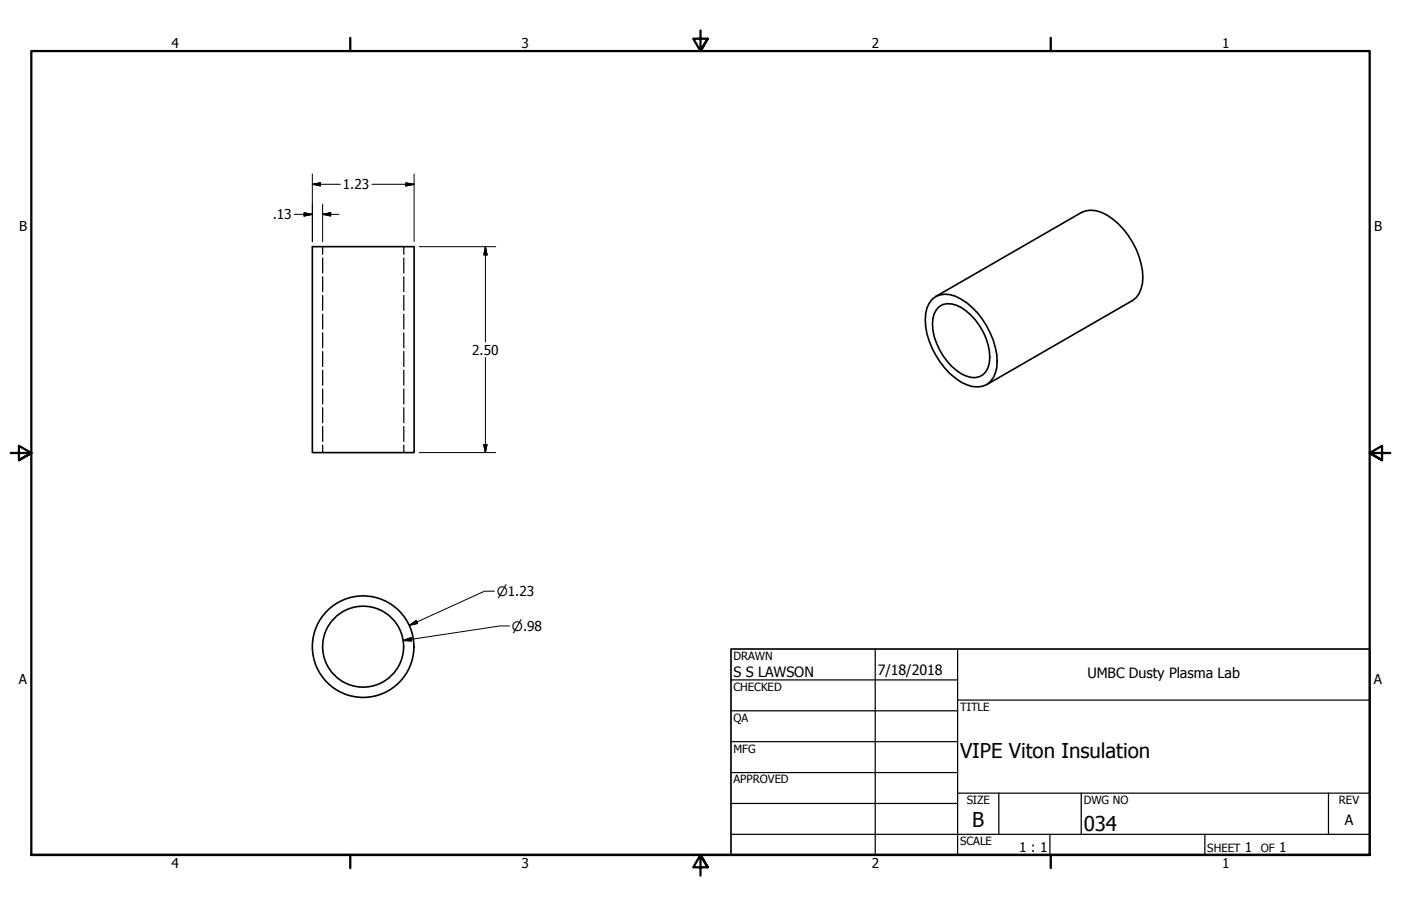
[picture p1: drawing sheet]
<svg xmlns="http://www.w3.org/2000/svg" width="432mm" height="279mm" viewBox="0 0 432 279" stroke-linecap="round" stroke-linejoin="round" font-family="sans-serif">
<!-- layer: Visible (ANSI) -->
<g fill="none" stroke="#000" stroke-width=".51">
<path d="M96.3 76.1h31.3v63.5h-31.3zM287.3 92.3a7.1 7.1 0 0 1 8.9 0 24.3 24.3 0 0 1 11.1 19.1 7.1 7.1 0 0 1-4.5 7.7 9.3 9.3 0 0 1-8.3-2.5 23.8 23.8 0 0 1-9.2-19.9l.4-1.7zM288.4 91.4l44.9-25.9a8.9 8.9 0 0 1 9.6 2 23.8 23.8 0 0 1 9.2 19.9 7.2 7.2 0 0 1-3.1 5.3l-44.9 25.9M289.5 94.6a6.8 6.8 0 0 1 8.3 1.3 18.8 18.8 0 0 1 7.1 15.9 4.9 4.9 0 0 1-7.1 4.2 18.5 18.5 0 0 1-10.3-17.8l.4-1.4 .7-1.3z"/>
<circle cx="111.9" cy="199.4" r="15.7"/>
<circle cx="111.9" cy="199.4" r="12.5"/>
</g>
<!-- layer: Hidden (ANSI) -->
<g fill="none" stroke="#000" stroke-width=".38">
<path d="M99.4 76.1v2.3M99.4 79.6v4.6M124.5 76.1v2.3M124.5 79.6v4.6M99.4 85.3v4.6M99.4 91.1v4.6M99.4 96.9v4.6M124.5 85.3v4.6M124.5 91.1v4.6M124.5 96.9v4.6M99.4 102.6v4.7M99.4 108.4v4.6"/>
<path d="M99.4 114.2v4.6M99.4 120v4.6M124.5 102.6v4.7M124.5 108.4v4.6M124.5 114.2v4.6M124.5 120v4.6M99.4 125.7v4.7M99.4 131.5v4.6M99.4 137.3v2.3M124.5 125.7v4.7M124.5 131.5v4.6M124.5 137.3v2.3"/>
</g>
<!-- layer: Border (ANSI) -->
<path d="M107.9 11.7v4M215.9 9.4v6.3l-2.2-3.8h4.4l-2.2 3.8 2.2-3.8M323.8 11.7v4M3.3 139.7h6.4l-3.9-2.2v4.4l3.9-2.2-3.9 2.2M428.5 139.7h-6.4l3.9-2.2v4.4l-3.9-2.2 3.9 2.2M9.7 263.7v-248h412.4v248h-412.4h412.4M107.9 263.7v4M218.1 267.5l-2.2-3.8 2.2 3.8h-4.4l2.2-3.8v6.3M323.8 263.7v4" fill="none" stroke="#000" stroke-width=".7"/>
<!-- layer: Title (ANSI) -->
<g fill="none" stroke="#000" stroke-width=".38">
<path d="M225.3 209.7h69.8M225.3 219.2h69.8M269.7 200.2v63.5M295.1 215.9h127M295.1 200.2v63.5M225.3 228.7h69.8M225.3 238.3h69.8M225.3 257.3h196.8M225.3 247.8h69.8M295.1 244.6h127M307.8 244.6v12.7M323.6 257.3v6.4"/>
<path d="M333.2 244.6v12.7M371.3 257.3v6.4M409.4 244.6v12.7"/>
</g>
<path d="M225.3 200.2h196.8v63.5h-196.8z" fill="none" stroke="#000" stroke-width=".51"/>
<!-- layer: Dimension (ANSI) -->
<g fill="none" stroke="#000" stroke-width=".31">
<path d="M96.3 56.8l2.4-.4v.9zM96.3 53.7v20.8M96.3 56.8h8.6M114.6 56.8h13M125.1 56.4l2.5 .4-2.5 .5zM127.6 53.7v20.8M90.7 66.1h5.6M93.7 65.6l2.6 .5-2.6 .5zM99.4 66.1l2.5-.5v1zM99.4 66.1h5.1M99.4 62.9v11.6M129.2 76.1h23.6"/>
<path d="M149.6 76.1l.5 2.5h-1zM149.6 76.1v29.4M149.6 110.2v29.4M129.2 139.6h23.6M149.1 137.1h1l-.5 2.5zM124.3 197.5l2.4-.8 .1 1zM126.2 192.8l2.1-1.4 .4 .9zM152.3 182.3h-2.9l-23.2 10.5M157 193h-2.9l-29.8 4.5"/>
</g>
<g fill="#000" stroke="#000" stroke-width=".31">
<path d="M96.3 56.8l2.4-.4zM96.3 56.8l2.4-.4v.9zM125.1 57.3l2.5-.5zM125.1 56.4l2.5 .4-2.5 .5zM93.7 66.6l2.6-.5zM93.7 65.6l2.6 .5-2.6 .5zM99.4 66.1l2.5-.5zM99.4 66.1l2.5-.5v1zM149.6 76.1l.5 2.5zM149.6 76.1l.5 2.5h-1zM149.1 137.1l.5 2.5zM149.1 137.1h1l-.5 2.5z"/>
<path d="M124.3 197.5l2.4-.8zM124.3 197.5l2.4-.8 .1 1zM126.2 192.8l2.1-1.4zM126.2 192.8l2.1-1.4 .4 .9z"/>
</g>
<g font-size="6.3">
<text x="295.9" y="233.7">VIPE Viton Insulation</text>
<text x="299.7" y="255.1">B</text>
<text x="334" y="256.4">034</text>
</g>
<g font-size="4.4">
<text x="226.1" y="208.9">S S LAWSON</text>
<text x="270.5" y="208.2">7/18/2018</text>
<text x="335.2" y="209.2">UMBC Dusty Plasma Lab</text>
<text x="414.5" y="254.4">A</text>
</g>
<g font-size="4.2">
<text x="52.8" y="14.7">4</text>
<text x="160.8" y="14.7">3</text>
<text x="268.7" y="14.7">2</text>
<text x="376.7" y="14.7">1</text>
<text x="105.7" y="58.4">1.23</text>
<text x="5.9" y="71.4">B</text>
<text x="84.1" y="67.6">.13</text>
<text x="423.5" y="71.4">B</text>
<text x="145.5" y="109.3">2.50</text>
<text x="5.8" y="211.1">A</text>
<text x="423.4" y="211.1">A</text>
<text x="314.1" y="262.9">1 : 1</text>
<text x="383.7" y="262.8">1</text>
<text x="394.2" y="262.8">1</text>
<text x="52.8" y="267.7">4</text>
<text x="160.8" y="267.7">3</text>
<text x="268.7" y="267.7">2</text>
<text x="376.7" y="267.7">1</text>
</g>
<g font-size="4">
<text x="153.1" y="183.8">⌀1.23</text>
<text x="157.8" y="194.5">⌀.98</text>
</g>
<g font-size="3.5">
<text x="226.1" y="203.5">DRAWN</text>
<text x="226.1" y="213">CHECKED</text>
<text x="295.9" y="219.2">TITLE</text>
<text x="226.1" y="222.6">QA</text>
<text x="226.1" y="232.1">MFG</text>
<text x="226.1" y="241.6">APPROVED</text>
<text x="297.9" y="248">SIZE</text>
<text x="334" y="248">DWG NO</text>
<text x="412.7" y="247.9">REV</text>
<text x="295.9" y="260.7">SCALE</text>
<text x="372.1" y="262.8">SHEET</text>
<text x="388.6" y="262.8">OF</text>
</g>
</svg>
